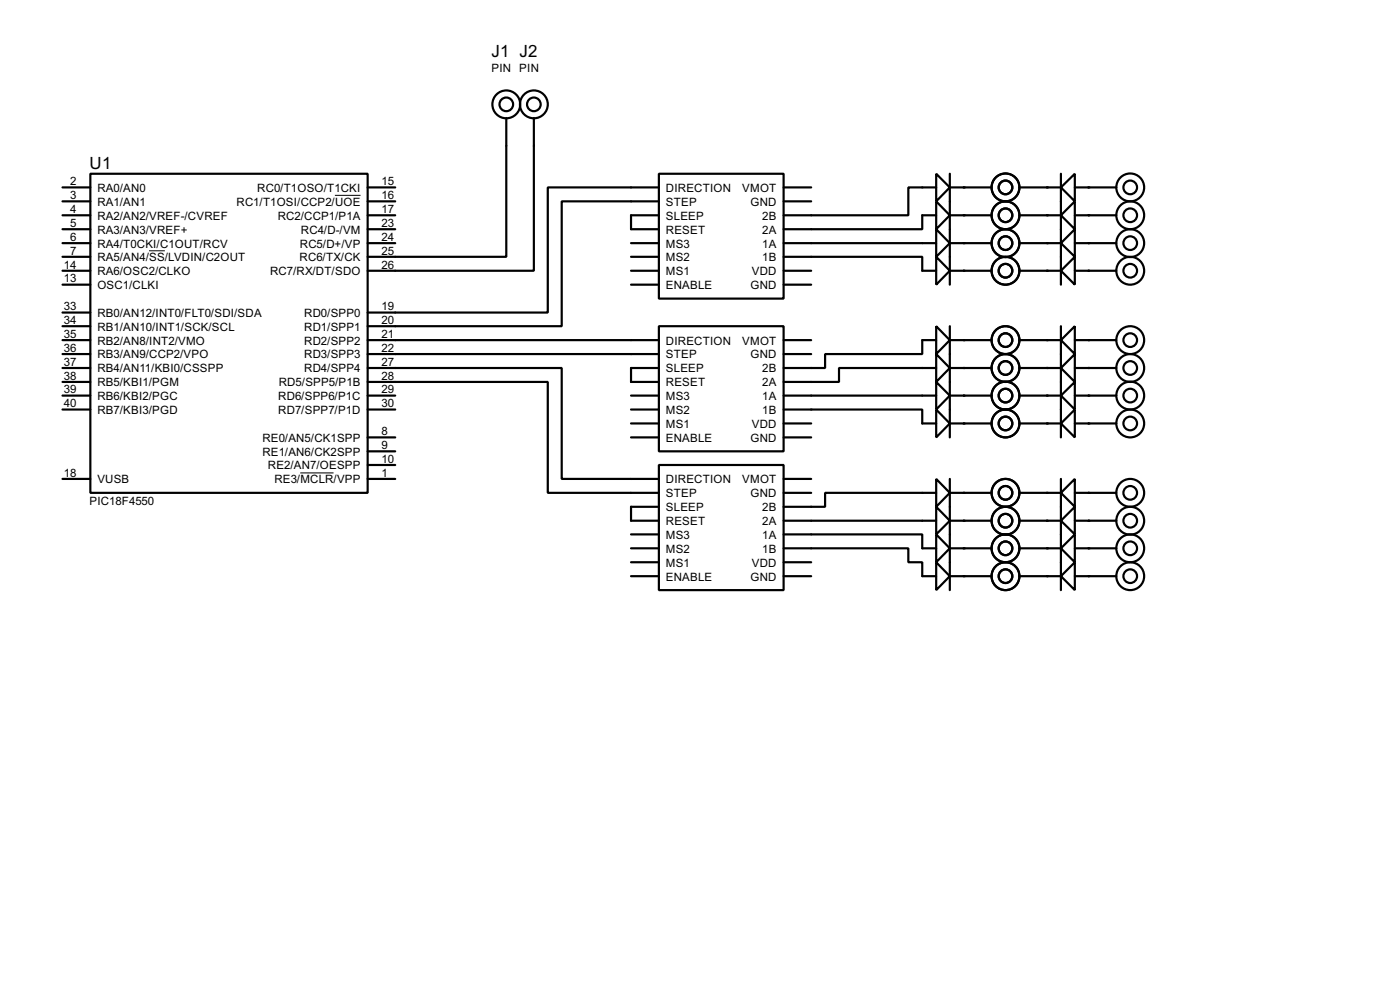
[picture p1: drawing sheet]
<svg xmlns="http://www.w3.org/2000/svg" width="256mm" height="180mm" viewBox="0 0 256 180" stroke-linecap="round" stroke-linejoin="round" font-family="sans-serif">
<g fill="none" stroke="#000" stroke-width=".4">
<path d="M11.5 34.3h5.1M11.5 36.9h5.1M11.5 39.4h5.1M16.6 31.8h50.8v58.4h-50.8zM67.4 34.3h5M67.4 36.9h5M67.4 39.4h5M92.8 21.6v25.4h-25.4M97.8 21.6v28h-30.4M120.7 31.8h22.9v22.9h-22.9zM120.7 34.3h-20.3v22.9h-33M120.7 36.9h-17.8v22.8h-35.5"/>
<path d="M120.7 39.4h-5.1v2.6h5.1M143.6 34.3h5M143.6 36.9h5M171.5 31.8l2.5 2.5-2.5 2.6zM171.5 36.9l2.5 2.5-2.5 2.6zM171.5 34.3h-5.1v5.1h-22.8M171.5 39.4h-2.5v2.6h-25.4M174 34.3h7.7M174 39.4h7.7M174 31.8v20.3M186.7 34.3h7.7M186.7 39.4h7.7"/>
<path d="M194.4 34.3l2.5-2.5v5.1zM194.4 39.4l2.5-2.5v5.1zM194.4 31.8v20.3M196.9 34.3h7.6M196.9 39.4h7.6M11.5 44.5h5.1M11.5 42h5.1M11.5 47h5.1M11.5 49.6h5.1M11.5 52.1h5.1M11.5 57.2h5.1M11.5 59.7h5.1"/>
<path d="M67.4 44.5h5M67.4 42h5M115.6 44.5h5.1M115.6 47h5.1M115.6 49.6h5.1M115.6 52.1h5.1M120.7 59.7h22.9v22.9h-22.9zM143.6 47h25.4v2.6h2.5M143.6 44.5h27.9M143.6 49.6h5M143.6 52.1h5M171.5 42l2.5 2.5-2.5 2.5z"/>
<path d="M171.5 47l2.5 2.6-2.5 2.5zM171.5 59.7l2.5 2.6-2.5 2.5zM174 44.5h7.7M174 49.6h7.7M174 59.7v20.4M186.7 44.5h7.7M186.7 49.6h7.7M194.4 44.5l2.5-2.5v5zM194.4 59.7v20.4M196.9 47v5.1l-2.5-2.5zM196.9 59.7v5.1l-2.5-2.5zM196.9 44.5h7.6"/>
<path d="M196.9 49.6h7.6M11.5 62.3h5.1M11.5 64.8h5.1M11.5 72.4h5.1M11.5 67.4h5.1M11.5 69.9h5.1M11.5 75h5.1M67.4 67.4h35.5v20.3h17.8M67.4 69.9h33v20.3h20.3M67.4 62.3h53.3M67.4 64.8h53.3M67.4 72.4h5"/>
<path d="M67.4 75h5M115.6 72.4h5.1M115.6 75h5.1M115.6 77.5h5.1M120.7 67.4h-5.1v2.5h5.1M143.6 75h25.4v2.5h2.5M143.6 62.3h5M143.6 64.8h5M143.6 72.4h27.9M143.6 77.5h5M171.5 64.8l2.5 2.6-2.5 2.5zM171.5 69.9l2.5 2.5-2.5 2.6z"/>
<path d="M171.5 75l2.5 2.5-2.5 2.6zM171.5 62.3h-2.5v2.5h-17.8v2.6h-7.6M171.5 67.4h-17.8v2.5h-10.1M174 62.3h7.7M174 72.4h7.7M174 67.4h7.7M174 77.5h7.7M186.7 62.3h7.7M186.7 72.4h7.7M186.7 67.4h7.7M186.7 77.5h7.7M194.4 72.4l2.5-2.5v5.1z"/>
<path d="M194.4 77.5l2.5-2.5v5.1zM196.9 64.8v5.1l-2.5-2.5zM196.9 62.3h7.6M196.9 72.4h7.6M196.9 67.4h7.6M196.9 77.5h7.6M11.5 87.7h5.1M67.4 87.7h5M67.4 80.1h5M67.4 82.6h5M67.4 85.1h5M115.6 80.1h5.1"/>
<path d="M115.6 97.8h5.1M120.7 85.1h22.9v22.9h-22.9zM120.7 92.8h-5.1v2.5h5.1M143.6 97.8h25.4v2.6h2.5M143.6 95.3h27.9M143.6 87.7h5M143.6 80.1h5M143.6 90.2h5M171.5 87.7l2.5 2.5-2.5 2.6zM171.5 92.8l2.5 2.5-2.5 2.5zM171.5 97.8l2.5 2.6-2.5 2.5zM171.5 90.2h-20.3v2.6h-7.6"/>
<path d="M174 95.3h7.7M174 90.2h7.7M174 87.7v20.3M186.7 95.3h7.7M186.7 90.2h7.7M194.4 90.2l2.5-2.5v5.1zM194.4 87.7v20.3M196.9 92.8v5l-2.5-2.5zM196.9 97.8v5.1l-2.5-2.5zM196.9 95.3h7.6M196.9 90.2h7.6M115.6 100.4h5.1"/>
<path d="M115.6 102.9h5.1M115.6 105.5h5.1M143.6 100.4h22.8v2.5h2.6v2.6h2.5M143.6 102.9h5M143.6 105.5h5M171.5 102.9l2.5 2.6-2.5 2.5zM174 100.4h7.7M174 105.5h7.7M186.7 100.4h7.7M186.7 105.5h7.7M196.9 102.9v5.1l-2.5-2.5zM196.9 100.4h7.6"/>
<path d="M196.9 105.5h7.6"/>
<circle cx="92.7" cy="19.1" r="2.55"/>
<circle cx="92.7" cy="19.1" r="1.25"/>
<circle cx="97.8" cy="19.1" r="2.55"/>
<circle cx="97.8" cy="19.1" r="1.25"/>
<circle cx="184.2" cy="34.3" r="2.55"/>
<circle cx="184.2" cy="39.4" r="2.55"/>
<circle cx="184.2" cy="34.3" r="1.25"/>
<circle cx="184.2" cy="39.4" r="1.25"/>
<circle cx="207" cy="34.3" r="2.55"/>
<circle cx="207" cy="39.4" r="2.55"/>
<circle cx="207" cy="34.3" r="1.25"/>
<circle cx="207" cy="39.4" r="1.25"/>
<circle cx="184.2" cy="49.6" r="2.55"/>
<circle cx="184.2" cy="44.5" r="2.55"/>
<circle cx="184.2" cy="44.5" r="1.25"/>
<circle cx="184.2" cy="49.6" r="1.25"/>
<circle cx="207" cy="44.5" r="2.55"/>
<circle cx="207" cy="49.6" r="2.55"/>
<circle cx="207" cy="44.5" r="1.25"/>
<circle cx="207" cy="49.6" r="1.25"/>
<circle cx="184.2" cy="67.4" r="2.55"/>
<circle cx="184.2" cy="62.3" r="2.55"/>
<circle cx="184.2" cy="72.4" r="2.55"/>
<circle cx="184.2" cy="77.5" r="2.55"/>
<circle cx="184.2" cy="72.4" r="1.25"/>
<circle cx="184.2" cy="62.3" r="1.25"/>
<circle cx="184.2" cy="77.5" r="1.25"/>
<circle cx="184.2" cy="67.4" r="1.25"/>
<circle cx="207" cy="67.4" r="2.55"/>
<circle cx="207" cy="62.3" r="2.55"/>
<circle cx="207" cy="72.4" r="2.55"/>
<circle cx="207" cy="77.5" r="2.55"/>
<circle cx="207" cy="62.3" r="1.25"/>
<circle cx="207" cy="67.4" r="1.25"/>
<circle cx="207" cy="77.5" r="1.25"/>
<circle cx="207" cy="72.4" r="1.25"/>
<circle cx="184.2" cy="90.2" r="2.55"/>
<circle cx="184.2" cy="95.3" r="2.55"/>
<circle cx="184.2" cy="95.3" r="1.25"/>
<circle cx="184.2" cy="90.2" r="1.25"/>
<circle cx="207" cy="90.2" r="2.55"/>
<circle cx="207" cy="95.3" r="2.55"/>
<circle cx="207" cy="95.3" r="1.25"/>
<circle cx="207" cy="90.2" r="1.25"/>
<circle cx="184.2" cy="100.4" r="2.55"/>
<circle cx="184.2" cy="105.5" r="2.55"/>
<circle cx="184.2" cy="105.5" r="1.25"/>
<circle cx="184.2" cy="100.4" r="1.25"/>
<circle cx="207" cy="100.4" r="2.55"/>
<circle cx="207" cy="105.5" r="2.55"/>
<circle cx="207" cy="100.4" r="1.25"/>
<circle cx="207" cy="105.5" r="1.25"/>
</g>
<g fill="#000">
<circle cx="176.6" cy="39.4" r=".2"/>
<circle cx="176.6" cy="34.3" r=".2"/>
<circle cx="191.8" cy="34.3" r=".2"/>
<circle cx="191.8" cy="39.4" r=".2"/>
<circle cx="199.4" cy="34.3" r=".2"/>
<circle cx="199.4" cy="39.4" r=".2"/>
<circle cx="176.6" cy="44.5" r=".2"/>
<circle cx="176.6" cy="49.6" r=".2"/>
<circle cx="191.8" cy="44.5" r=".2"/>
<circle cx="191.8" cy="49.6" r=".2"/>
<circle cx="199.4" cy="44.5" r=".2"/>
<circle cx="199.4" cy="49.6" r=".2"/>
<circle cx="176.6" cy="77.5" r=".2"/>
<circle cx="176.6" cy="62.3" r=".2"/>
<circle cx="176.6" cy="67.4" r=".2"/>
<circle cx="176.6" cy="72.4" r=".2"/>
<circle cx="191.8" cy="72.4" r=".2"/>
<circle cx="191.8" cy="62.3" r=".2"/>
<circle cx="191.8" cy="67.4" r=".2"/>
<circle cx="191.8" cy="77.5" r=".2"/>
<circle cx="199.4" cy="72.4" r=".2"/>
<circle cx="199.4" cy="67.4" r=".2"/>
<circle cx="199.4" cy="77.5" r=".2"/>
<circle cx="199.4" cy="62.3" r=".2"/>
<circle cx="176.6" cy="90.2" r=".2"/>
<circle cx="176.6" cy="95.3" r=".2"/>
<circle cx="191.8" cy="90.2" r=".2"/>
<circle cx="191.8" cy="95.3" r=".2"/>
<circle cx="199.4" cy="90.2" r=".2"/>
<circle cx="199.4" cy="95.3" r=".2"/>
<circle cx="176.6" cy="100.4" r=".2"/>
<circle cx="176.6" cy="105.5" r=".2"/>
<circle cx="191.8" cy="105.5" r=".2"/>
<circle cx="191.8" cy="100.4" r=".2"/>
<circle cx="199.4" cy="100.4" r=".2"/>
<circle cx="199.4" cy="105.5" r=".2"/>
</g>
<path d="M61.4 35.8h4.7M27.3 45.9h2.9M55 86.6h6.1" fill="none" stroke="#000" stroke-width=".18"/>
<g font-size="3.5">
<text x="90.1" y="10.4">J1 J2</text>
<text x="16.4" y="31">U1</text>
</g>
<g font-size="2.4">
<text x="90" y="13.2">PIN PIN</text>
<text x="12.9" y="33.9">2</text>
<text x="17.8" y="35.1">RA0/AN0</text>
<text x="47.1" y="35.1">RC0/T1OSO/T1CKI</text>
<text x="69.9" y="33.9">15</text>
<text x="122" y="35.1">DIRECTION</text>
<text x="136" y="35.1">VMOT</text>
<text x="12.9" y="36.5">3</text>
<text x="12.9" y="39">4</text>
<text x="12.9" y="41.6">5</text>
<text x="17.8" y="37.7">RA1/AN1</text>
<text x="17.8" y="40.2">RA2/AN2/VREF-/CVREF</text>
<text x="43.3" y="37.7">RC1/T1OSI/CCP2/UOE</text>
<text x="50.9" y="40.2">RC2/CCP1/P1A</text>
<text x="69.9" y="36.5">16</text>
<text x="69.9" y="39">17</text>
<text x="69.9" y="41.6">23</text>
<text x="122" y="37.7">STEP</text>
<text x="122" y="40.2">SLEEP</text>
<text x="137.5" y="37.7">GND</text>
<text x="139.7" y="40.2">2B</text>
<text x="12.9" y="44.1">6</text>
<text x="12.9" y="46.6">7</text>
<text x="17.8" y="42.7">RA3/AN3/VREF+</text>
<text x="17.8" y="45.3">RA4/T0CKI/C1OUT/RCV</text>
<text x="17.8" y="47.8">RA5/AN4/SS/LVDIN/C2OUT</text>
<text x="54.9" y="47.8">RC6/TX/CK</text>
<text x="54.9" y="45.3">RC5/D+/VP</text>
<text x="55.1" y="42.7">RC4/D-/VM</text>
<text x="69.9" y="44.1">24</text>
<text x="69.9" y="46.6">25</text>
<text x="122" y="42.7">RESET</text>
<text x="122" y="45.3">MS3</text>
<text x="122" y="47.8">MS2</text>
<text x="139.7" y="42.7">2A</text>
<text x="139.7" y="45.3">1A</text>
<text x="139.7" y="47.8">1B</text>
<text x="11.7" y="49.2">14</text>
<text x="11.7" y="51.7">13</text>
<text x="17.8" y="50.4">RA6/OSC2/CLKO</text>
<text x="17.8" y="52.9">OSC1/CLKI</text>
<text x="49.5" y="50.4">RC7/RX/DT/SDO</text>
<text x="69.9" y="49.2">26</text>
<text x="122" y="50.4">MS1</text>
<text x="122" y="52.9">ENABLE</text>
<text x="137.5" y="52.9">GND</text>
<text x="137.7" y="50.4">VDD</text>
<text x="11.7" y="56.8">33</text>
<text x="11.7" y="59.3">34</text>
<text x="17.8" y="58">RB0/AN12/INT0/FLT0/SDI/SDA</text>
<text x="55.7" y="58">RD0/SPP0</text>
<text x="69.9" y="56.8">19</text>
<text x="69.9" y="59.3">20</text>
<text x="11.7" y="61.9">35</text>
<text x="11.7" y="64.4">36</text>
<text x="17.8" y="60.5">RB1/AN10/INT1/SCK/SCL</text>
<text x="17.8" y="63.1">RB2/AN8/INT2/VMO</text>
<text x="17.8" y="65.6">RB3/AN9/CCP2/VPO</text>
<text x="55.7" y="60.5">RD1/SPP1</text>
<text x="55.7" y="63.1">RD2/SPP2</text>
<text x="55.7" y="65.6">RD3/SPP3</text>
<text x="69.9" y="61.9">21</text>
<text x="69.9" y="64.4">22</text>
<text x="122" y="63.1">DIRECTION</text>
<text x="122" y="65.6">STEP</text>
<text x="136" y="63.1">VMOT</text>
<text x="137.5" y="65.6">GND</text>
<text x="11.7" y="67">37</text>
<text x="11.7" y="69.5">38</text>
<text x="11.7" y="72">39</text>
<text x="17.8" y="68.1">RB4/AN11/KBI0/CSSPP</text>
<text x="17.8" y="70.7">RB5/KBI1/PGM</text>
<text x="51.1" y="70.7">RD5/SPP5/P1B</text>
<text x="55.7" y="68.1">RD4/SPP4</text>
<text x="69.9" y="67">27</text>
<text x="69.9" y="69.5">28</text>
<text x="69.9" y="72">29</text>
<text x="122" y="68.1">SLEEP</text>
<text x="122" y="70.7">RESET</text>
<text x="139.7" y="68.1">2B</text>
<text x="139.7" y="70.7">2A</text>
<text x="11.7" y="74.6">40</text>
<text x="17.8" y="73.2">RB6/KBI2/PGC</text>
<text x="17.8" y="75.8">RB7/KBI3/PGD</text>
<text x="51" y="73.2">RD6/SPP6/P1C</text>
<text x="51" y="75.8">RD7/SPP7/P1D</text>
<text x="69.9" y="74.6">30</text>
<text x="122" y="73.2">MS3</text>
<text x="122" y="75.8">MS2</text>
<text x="139.7" y="73.2">1A</text>
<text x="139.7" y="75.8">1B</text>
<text x="48.1" y="80.8">RE0/AN5/CK1SPP</text>
<text x="48.1" y="83.4">RE1/AN6/CK2SPP</text>
<text x="69.9" y="79.7">8</text>
<text x="69.9" y="82.2">9</text>
<text x="122" y="78.3">MS1</text>
<text x="122" y="80.8">ENABLE</text>
<text x="137.5" y="80.8">GND</text>
<text x="137.7" y="78.3">VDD</text>
<text x="11.7" y="87.3">18</text>
<text x="17.8" y="88.5">VUSB</text>
<text x="49.1" y="85.9">RE2/AN7/OESPP</text>
<text x="50.3" y="88.5">RE3/MCLR/VPP</text>
<text x="69.9" y="84.7">10</text>
<text x="69.9" y="87.3">1</text>
<text x="122" y="88.5">DIRECTION</text>
<text x="136" y="88.5">VMOT</text>
<text x="16.4" y="92.4">PIC18F4550</text>
<text x="122" y="91">STEP</text>
<text x="122" y="93.6">SLEEP</text>
<text x="137.5" y="91">GND</text>
<text x="139.7" y="93.6">2B</text>
<text x="122" y="96.1">RESET</text>
<text x="122" y="98.6">MS3</text>
<text x="122" y="101.2">MS2</text>
<text x="139.7" y="96.1">2A</text>
<text x="139.7" y="98.6">1A</text>
<text x="139.7" y="101.2">1B</text>
<text x="122" y="103.7">MS1</text>
<text x="122" y="106.3">ENABLE</text>
<text x="137.5" y="106.3">GND</text>
<text x="137.7" y="103.7">VDD</text>
</g>
</svg>
